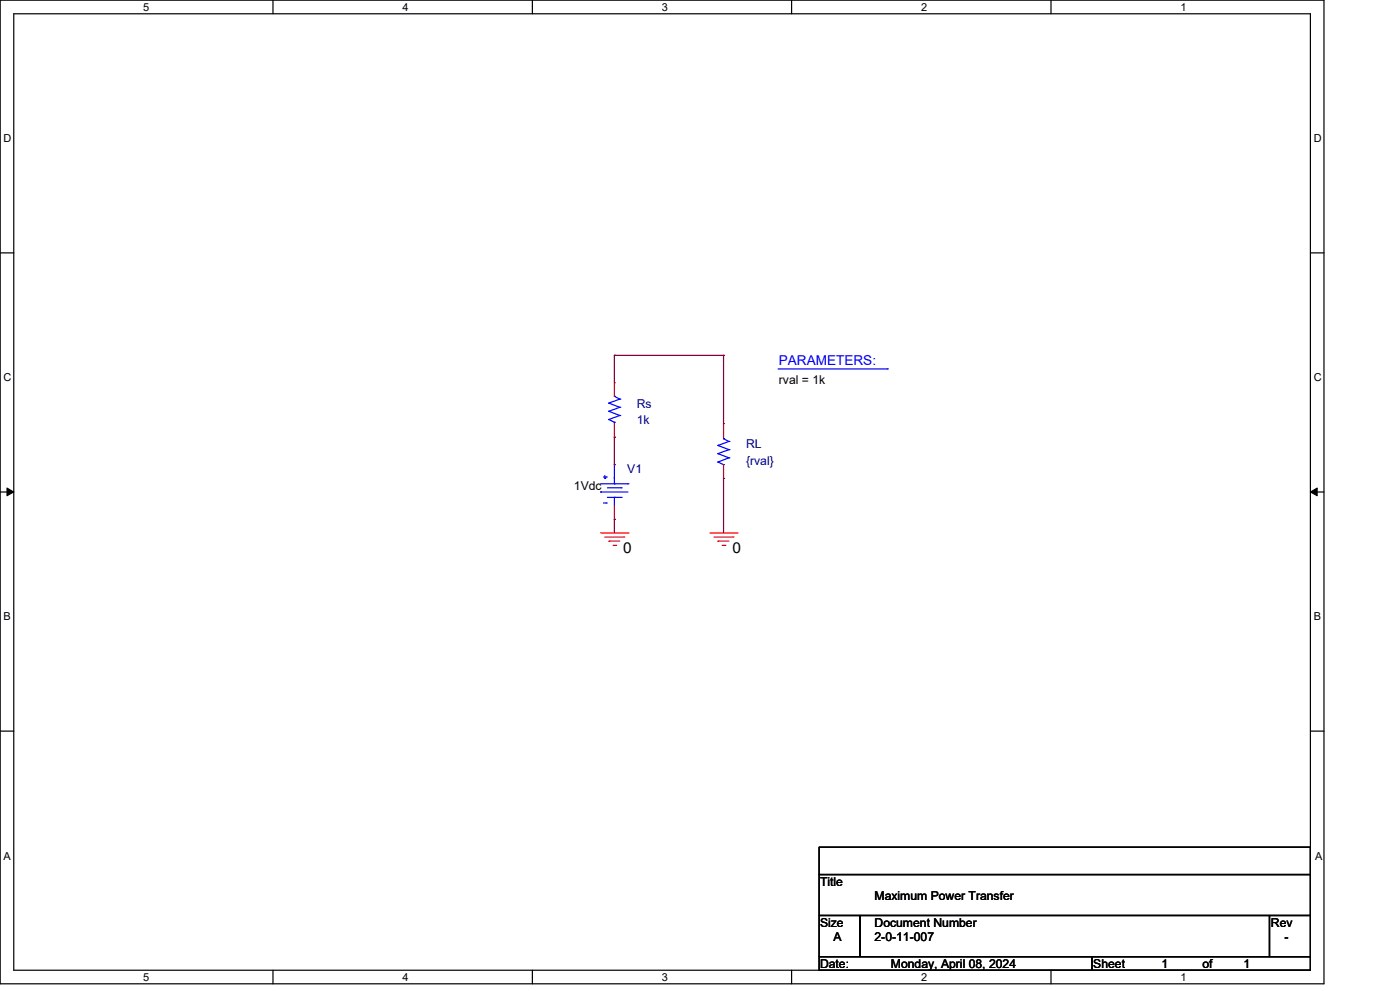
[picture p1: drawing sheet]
<svg xmlns="http://www.w3.org/2000/svg" width="297mm" height="210mm" viewBox="0 0 297 210" stroke-linecap="round" stroke-linejoin="round" font-family="sans-serif">
<g fill="none" stroke="#000" stroke-width=".25">
<path d="M0 0h280.6v208.4h-280.6zM2.9 2.9h274.8v202.6h-274.8zM57.8 0v2.9M112.8 0v2.9M167.8 0v2.9M222.7 0v2.9M0 53.6h2.9M277.7 53.6h2.9M0 104.2h2.9M277.7 104.2h2.9M0 154.9h2.9M277.7 154.9h2.9"/>
<path d="M173.6 179.4h104.1v5.8h-104.1zM173.6 185.2h104.1v8.7h-104.1zM173.6 193.9h8.7v8.7h-8.7zM182.3 193.9h86.7v8.7h-86.7zM269 193.9h8.7v8.7h-8.7zM57.8 205.5v2.9M112.8 205.5v2.9M167.8 205.5v2.9M173.6 202.6h57.8v2.9h-57.8zM222.7 205.5v2.9M231.4 202.6h46.3v2.9h-46.3z"/>
</g>
<path d="M1.5 103.4l1.4 .8-1.4 .8zM277.7 104.2l1.4-.8v1.6z" fill="#000" stroke="#000" stroke-width=".21"/>
<g fill="none" stroke="#f00" stroke-width=".25">
<path d="M130.2 81.1h.1M130.2 92.6h.1M130.2 98.4h.1M130.2 81.1v2.8M130.2 89.7v2.9M153.3 89.7h.1M153.3 89.7v2.9M153.3 98.4v2.9M127.3 112.9h5.8M128.2 113.8h4M129 114.6h.1M129 114.6h2.3"/>
<path d="M129.9 115.5h.6M130.2 110h.1M130.2 107.1v2.9M130.5 115.5h.1M132.2 113.8h.1M133.1 112.9h.1M150.4 112.9h5.8M151.3 113.8h4.1M152.1 114.6h.1M152.1 114.6h2.4M153 115.5h.6M153.3 101.3h.1"/>
<path d="M153.6 115.5h.1M155.4 113.8h.1M156.2 112.9h.1"/>
</g>
<g fill="none" stroke="#00f" stroke-width=".25">
<path d="M164.9 78.1h23.2M188.1 78.1h.1M129 88.9h.1M129 87.1h.1M129 85.4h.1M129 88.9l1.2 .5M129 87.1l2.3 .9M129 85.4l2.3 .9M130.2 83.9h.1M130.2 89.4h.1M130.2 98.4h.1M130.2 83.9l1.1 .6"/>
<path d="M130.2 89.4v.3M130.2 98.4v4.1M131.3 88h.1M131.3 86.3h.1M131.3 84.5h.1M131.3 88l-2.3 .9M131.3 86.3l-2.3 .8M131.3 84.5l-2.3 .9M152.1 94.4h.1M152.1 96.1h.1M152.1 97.9h.1M152.1 94.4l2.4 .8"/>
<path d="M152.1 96.1l2.4 .9M152.1 97.9l1.2 .5M153.3 98.4h.1M153.3 92.9h.1M153.3 92.9l1.2 .6M153.3 92.6v.3M154.5 93.5h.1M154.5 95.2h.1M154.5 97h.1M154.5 93.5l-2.4 .9M154.5 95.2l-2.4 .9M154.5 97l-2.4 .9"/>
<path d="M127.3 104.2h.1M127.3 104.2h5.8M127.3 102.5h5.8M127.9 101h.6M127.9 106.5h.6M128.2 101.3h.1M128.2 100.7v.6M128.5 101h.1M128.5 106.5h.1M128.7 103.3h2.9M128.7 105.4h2.9M130.2 102.5h.1"/>
<path d="M130.2 105.4h.1M130.2 105.4v1.7M131.6 103.3h.1M131.6 105.4h.1M133.1 102.5h.1"/>
</g>
<path d="M130.2 75.3h.1M130.2 75.3v5.8M130.2 75.3h23.1M153.3 75.3h.1M153.3 75.3v14.4M130.2 92.6h.1M130.2 92.6v5.8M130.2 110h.1M130.2 110v2.9M153.3 101.3h.1M153.3 101.3v11.6" fill="none" stroke="#800040" stroke-width=".25"/>
<g font-size="3.2">
<text x="132.1" y="117.2">0</text>
<text x="155.2" y="117.2">0</text>
</g>
<text font-size="2.9" fill="#00f" x="165.1" y="77.3">PARAMETERS:</text>
<g font-size="2.6">
<text x="165.1" y="81.4">rval = 1k</text>
<text x="121.6" y="103.7">1Vdc</text>
<text x="173.8" y="187.7">Title</text>
<text x="185.3" y="190.6">Maximum Power Transfer</text>
<text x="173.8" y="196.3">Size</text>
<text x="185.3" y="196.3">Document Number</text>
<text x="269.3" y="196.3">Rev</text>
<text x="176.7" y="199.3">A</text>
<text x="185.3" y="199.3">2-0-11-007</text>
<text x="272.2" y="199.3">-</text>
<text x="173.8" y="205.1">Date:</text>
<text x="188.8" y="205.1">Monday, April 08, 2024</text>
<text x="231.7" y="205.1">Sheet</text>
<text x="246.2" y="205.1">1</text>
<text x="254.8" y="205.1">of</text>
<text x="263.5" y="205.1">1</text>
</g>
<g font-size="2.6" fill="#000080">
<text x="135" y="86.3">Rs</text>
<text x="135" y="89.8">1k</text>
<text x="158.1" y="95">RL</text>
<text x="132.9" y="100.2">V1</text>
<text x="158.1" y="98.5">{rval}</text>
</g>
<g font-size="2.3">
<text x="30.4" y="2.2">5</text>
<text x="85.3" y="2.2">4</text>
<text x="140.3" y="2.2">3</text>
<text x="195.2" y="2.2">2</text>
<text x="250.2" y="2.2">1</text>
<text x=".8" y="30.1">D</text>
<text x="278.4" y="30.1">D</text>
<text x=".8" y="80.8">C</text>
<text x="278.4" y="80.8">C</text>
<text x=".8" y="131.4">B</text>
<text x="278.4" y="131.4">B</text>
<text x=".8" y="182.2">A</text>
<text x="278.7" y="182.2">A</text>
<text x="30.4" y="207.7">5</text>
<text x="85.3" y="207.7">4</text>
<text x="140.3" y="207.7">3</text>
<text x="195.2" y="207.7">2</text>
<text x="250.2" y="207.7">1</text>
</g>
</svg>
